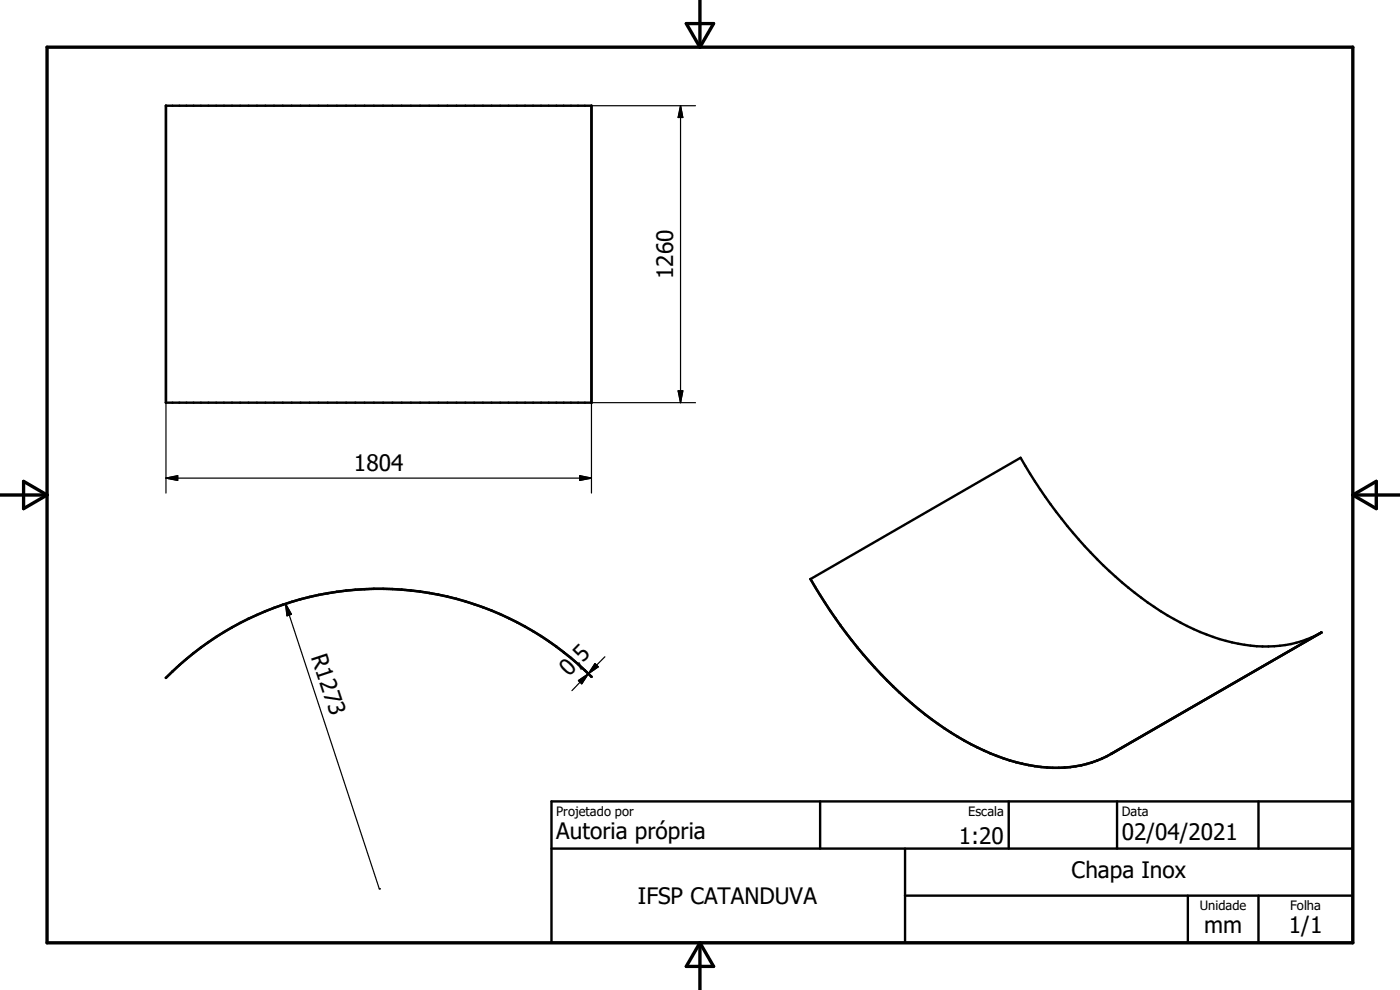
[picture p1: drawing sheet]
<svg xmlns="http://www.w3.org/2000/svg" width="297mm" height="210mm" viewBox="0 0 297 210" stroke-linecap="round" stroke-linejoin="round" font-family="sans-serif">
<g fill="none" stroke="#000" stroke-width=".51">
<path d="M35.2 22.4h90.3v63h-90.3M35.2 22.4v63M39.5 139.8l-1.5 1.3M44.2 136.2l-3.1 2.4-3.1 2.5M47.5 134.1l-3.3 2.1M49.2 133.1l-1.7 1M52.7 131.2l-5.2 2.9M52.7 131.3l-1.7 .9M54.5 130.4l-1.8 .8M56.3 129.6l-3.6 1.7M61.9 127.7l-5.6 2M69.5 125.9l-5.7 1.2-1.9 .6"/>
<path d="M69.5 125.8l-3.8 .8M71.5 125.6l-2 .3M75.4 125.1l-3.9 .5M75.4 125.1l-3.9 .4M79.3 124.9l-3.9 .2M79.3 124.9l-2 .1M79.3 124.9l5.9 .2M85.2 125.1l5.9 .7M91.1 125.8l3.8 .8M91.1 125.8l3.8 .7M94.9 126.6l2 .5M94.9 126.5l5.7 1.7"/>
<path d="M98.7 127.6l1.9 .6M100.6 128.2l1.9 .6M102.5 128.8l5.4 2.3 5.2 2.8M113.1 133.9l3.3 2.1M116.4 136l3.2 2.4M119.6 138.4l3 2.5 2.9 2.7M171.9 122.8l2.1 3.4M171.9 122.8h.1M172 122.8l44.5-25.7a94.3 94.3 0 0 0 29.8 32.6 43.6 43.6 0 0 0 21.6 7.4 23.3 23.3 0 0 0 12.4-2.9M172.9 124.5l1.1 1.7M174 126.2l2.1 3.3M176.1 129.5l2.2 3.2"/>
<path d="M178.3 132.7l3.6 4.6M181.9 137.3l3.7 4.3M280.3 134.2l-44.5 25.7M38 141.1l-2.8 2.7 1.4-1.4M122.6 140.9l2.9 2.7M125.5 143.6h.1M185.6 141.6l3.9 4M185.6 141.6l3.9 4.1M189.5 145.6l4 3.7 4.1 3.3M197.6 152.6l2.8 1.9M200.4 154.5l4.2 2.6M204.6 157.1l2.7 1.4"/>
<path d="M207.3 158.5l2.8 1.3M207.3 158.6l2.8 1.2M210.1 159.8l2.7 1M235.8 159.9l-1 .5M235.8 159.9h.1M117 170h170v30h-170zM174 170v10M212.8 160.8l5.4 1.5M212.8 160.9l5.4 1.4M214 170v10M218.2 162.3l2.6 .4M218.2 162.3l1.3 .2"/>
<path d="M220.8 162.7l1.3 .1M229.4 162.3l-3.6 .5h-3.7M234.8 160.4l-2.1 .9-3.3 1M234.8 160.4l-2.1 1-3.3 1M237 170v10M267 170v10M117 180h170M192 190h95M192 180v20M252 190v10M267 190v10"/>
</g>
<path d="M10 10h277v190h-277zM145.6 5h5.8l-2.9 5zM148.5 0v10M0 105h10M5 102.1l5 2.9-5 2.9zM287 105h10M287 105l5-2.9v5.8zM148.5 200v10M148.5 200l2.9 5h-5.8z" fill="none" stroke="#000" stroke-width=".71"/>
<g fill="none" stroke="#000" stroke-width=".25">
<path d="M125.5 22.4h22.1M144.4 22.4v63M144.4 22.4l.5 2.5h-1zM35.2 85.4v19.2M143.9 82.9h1l-.5 2.5zM147.6 85.4h-22.1v19.2M35.2 101.4h90.3M35.2 101.4l2.5-.5v1zM123 100.9l2.5 .5-2.5 .5zM60.6 128.1l19.9 60.5M60.6 128.1l1.2 2.2-.9 .3zM128.3 139.3l-3.5 3.6"/>
<path d="M122.7 144.4l2.1-1.5-1.4 2.2zM124.3 142.4l.5 .5M124.8 142.9l-3.5 3.6M124.8 142.9h.1M126.2 140.8l.7 .7-2.1 1.4zM80.5 188.6h.1"/>
</g>
<path d="M144.4 22.4l.5 2.5h-1zM143.9 82.9h1l-.5 2.5zM35.2 101.4l2.5-.5v1zM123 100.9l2.5 .5-2.5 .5zM60.6 128.1l1.2 2.2-.9 .3zM122.7 144.4l2.1-1.5-1.4 2.2zM126.2 140.8l.7 .7-2.1 1.4z" fill="#000" stroke="#000" stroke-width=".25"/>
<g font-size="4.8">
<text x="142.8" y="59.2" transform="rotate(-90 142.8 59.2)">1260</text>
<text x="75.1" y="99.8">1804</text>
<text x="66" y="139.3" transform="rotate(72 66 139.3)">R1273</text>
<text x="120.8" y="143.6" transform="rotate(-46 120.8 143.6)">0,5</text>
<text x="118" y="178.1">Autoria própria</text>
<text x="203.4" y="178.9">1:20</text>
<text x="238" y="178.2">02/04/2021</text>
<text x="135.3" y="191.8">IFSP CATANDUVA</text>
<text x="227.3" y="186.4">Chapa Inox</text>
<text x="255.4" y="197.9">mm</text>
<text x="273.4" y="198">1/1</text>
</g>
<g font-size="2.7">
<text x="118" y="173.1">Projetado por</text>
<text x="205.4" y="173.1">Escala</text>
<text x="238" y="173">Data</text>
<text x="254.6" y="193.1">Unidade</text>
<text x="273.7" y="193.1">Folha</text>
</g>
</svg>
